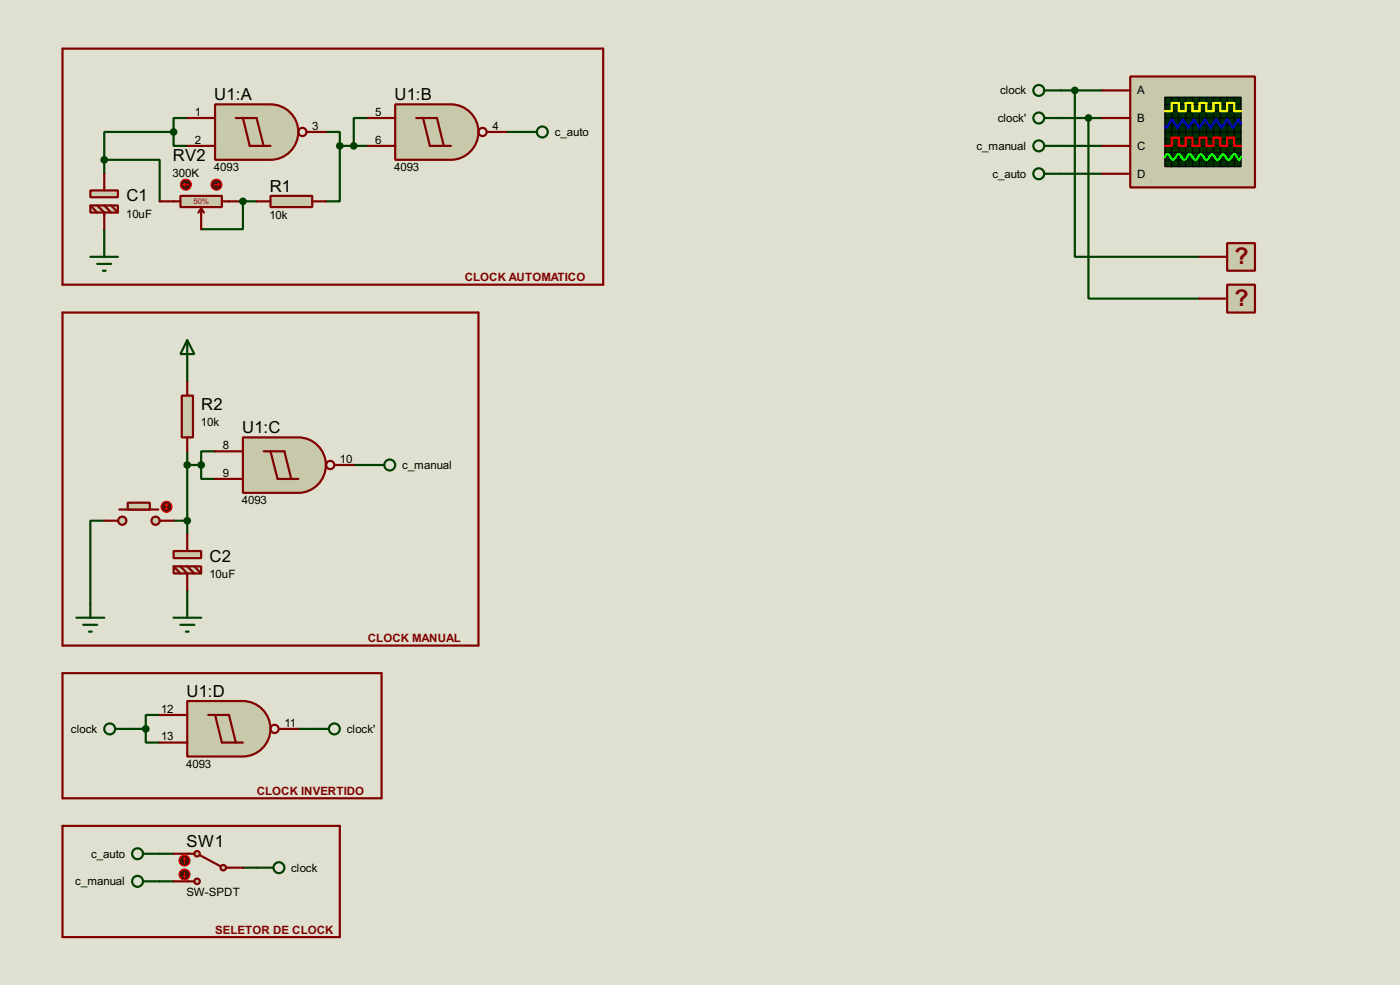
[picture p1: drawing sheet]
<svg xmlns="http://www.w3.org/2000/svg" width="256mm" height="180mm" viewBox="0 0 256 180" stroke-linecap="round" stroke-linejoin="round" font-family="sans-serif">
<path d="M0 0h256.5v180.3h-256.5z" fill="#e0e0d0"/>
<g fill="none" stroke="#004000" stroke-width=".4">
<path d="M19.1 29.3h10.2v7.6M19.1 29.3v2.5M31.8 24.2v2.5h2.5M31.8 24.2h-12.7v5.1M34.3 21.6h-2.5v2.6M44.5 36.9h2.5M59.7 24.2h2.6v2.5M62.3 26.7v10.2h-2.6M62.3 26.7h5.1M67.4 21.6h-2.6v5.1M92.8 24.2h2.5M19.1 42v2.5"/>
<path d="M34.3 67.4v2.5M19.1 95.3h-2.5v15.2M31.8 95.3h2.5M34.3 82.6v15.2M34.3 85.1h2.6M36.9 85.1v2.6h2.5M39.4 82.6h-2.5v2.5M64.8 85.1h2.6M34.3 108v2.5M29.3 156.3h2.5M29.3 161.3h2.5"/>
</g>
<circle cx="44.5" cy="36.9" r=".2" fill="#004000"/>
<path d="M194.4 16.6h7.6M196.9 16.6v30.4h22.9M44.5 36.9v5.1h-7.6M194.4 26.7h7.6M194.4 31.8h7.6M194.4 21.6h7.6M199.4 21.6v33.1h20.4M24.2 133.4h2.5M26.7 133.4v2.5h2.6M29.3 130.9h-2.6v2.5M54.7 133.4h2.5M44.5 158.8h2.5" fill="none" stroke="#004000" stroke-width=".4"/>
<path d="M39.4 19.1h10.2a5.1 5.1 0 0 1 5.1 5.1 5.1 5.1 0 0 1-5.1 5.1h-10.2z" fill-rule="evenodd" fill="#c8c8aa" stroke="#800000" stroke-width=".4"/>
<g fill="none" stroke="#800000" stroke-width=".4">
<path d="M34.3 21.6h5.1M34.3 26.7h5.1M43.2 21.6h3.8l1.3 5.1M44.5 21.6l1.3 5.1h3.8M56.2 24.2h3.5"/>
<circle cx="55.4" cy="24.2" r=".75"/>
</g>
<path d="M72.4 19.1h10.2a5.1 5.1 0 0 1 5.1 5.1 5.1 5.1 0 0 1-5.1 5.1h-10.2z" fill-rule="evenodd" fill="#c8c8aa" stroke="#800000" stroke-width=".4"/>
<g fill="none" stroke="#800000" stroke-width=".4">
<path d="M67.4 21.6h5M67.4 26.7h5M76.3 21.6h3.8l1.2 5.1M77.5 21.6l1.3 5.1h3.8M89.2 24.2h3.6"/>
<circle cx="88.4" cy="24.2" r=".75"/>
</g>
<g fill="#004000" stroke="#004000" stroke-width=".4">
<circle cx="64.8" cy="26.7" r=".5"/>
<circle cx="62.2" cy="26.7" r=".5"/>
</g>
<path d="M16.6 47h5M17.8 48.3h2.6M18.9 49.6h.5M19.1 44.5v2.5" fill="none" stroke="#004000" stroke-width=".4"/>
<path d="M49.6 35.9h7.6v2h-7.6z" fill="#c8c8aa" stroke="#800000" stroke-width=".4"/>
<path d="M47 36.9h2.6M57.2 36.9h2.5" fill="none" stroke="#800000" stroke-width=".4"/>
<g fill="#004000" stroke="#004000" stroke-width=".4">
<circle cx="31.8" cy="24.2" r=".5"/>
<circle cx="19.1" cy="29.3" r=".5"/>
</g>
<path d="M44.5 80.1h10.2a5.1 5.1 0 0 1 5 5 5.1 5.1 0 0 1-5 5.1h-10.2z" fill-rule="evenodd" fill="#c8c8aa" stroke="#800000" stroke-width=".4"/>
<g fill="none" stroke="#800000" stroke-width=".4">
<path d="M39.4 82.6h5.1M39.4 87.7h5.1M48.3 82.6h3.8l1.3 5.1M49.6 82.6l1.3 5.1h3.8M61.3 85.1h3.5"/>
<circle cx="60.5" cy="85.1" r=".75"/>
</g>
<g fill="#c8c8aa" stroke="#800000" stroke-width=".4">
<circle cx="28.5" cy="95.3" r=".75"/>
<circle cx="22.4" cy="95.3" r=".75"/>
</g>
<path d="M21.9 93.3h7.1" fill="none" stroke="#800000" stroke-width=".4"/>
<path d="M23.4 92h4.1v1.3h-4.1z" fill="#c8c8aa" stroke="#800000" stroke-width=".4"/>
<path d="M19.1 95.3h2.5M29.3 95.3h2.5" fill="none" stroke="#800000" stroke-width=".4"/>
<circle cx="30.5" cy="92.8" r="1" fill="#400000" stroke="#f00" stroke-width=".2"/>
<path d="M30.3 93l.2 .3M30.5 92.3v1M30.5 92.3l-.2 .2M30.5 92.3l.3 .2M30.8 93l-.3 .3" fill="none" stroke="#f00" stroke-width=".2"/>
<circle cx="36.8" cy="85.1" r=".5" fill="#004000" stroke="#004000" stroke-width=".4"/>
<g fill="#c8c8aa" stroke="#800000" stroke-width=".4">
<path d="M31.8 100.9h5.1v1.3h-5.1z"/>
<path d="M31.8 103.7h5.1v1.3h-5.1z"/>
</g>
<path d="M34.3 97.8v3.1M31.8 103.7l1.3 1.3M33.1 103.7l1.2 1.3v3M34.3 103.7l1.3 1.3M35.6 103.7l1.3 1.3" fill="none" stroke="#800000" stroke-width=".4"/>
<circle cx="34.3" cy="95.3" r=".5" fill="#004000" stroke="#004000" stroke-width=".4"/>
<path d="M14 113.1h5.1M15.3 114.4h2.5M16.3 115.6h.5M16.6 110.5v2.6M31.8 113.1h5.1M33.1 114.4h2.5M34.1 115.6h.5M34.3 110.5v2.6" fill="none" stroke="#004000" stroke-width=".4"/>
<path d="M33.3 72.4h2.1v7.7h-2.1z" fill="#c8c8aa" stroke="#800000" stroke-width=".4"/>
<path d="M34.3 69.9v2.5M34.3 80.1v2.5" fill="none" stroke="#800000" stroke-width=".4"/>
<circle cx="34.3" cy="85.1" r=".5" fill="#004000" stroke="#004000" stroke-width=".4"/>
<g fill="none" stroke="#004000" stroke-width=".4">
<path d="M95.3 24.2h3.1M34.3 62.3l1.3 2.5h-2.5zM34.3 62.3v5.1M67.4 85.1h3"/>
<circle cx="99.3" cy="24.2" r="1"/>
<circle cx="71.4" cy="85.1" r="1"/>
</g>
<circle cx="40.9" cy="158.8" r=".5" fill="#c8c8aa" stroke="#800000" stroke-width=".4"/>
<path d="M41.5 158.8h.5" fill="none" stroke="#800000" stroke-width=".4"/>
<circle cx="36.1" cy="161.3" r=".5" fill="#c8c8aa" stroke="#800000" stroke-width=".4"/>
<path d="M36.6 156.5l3.8 2.1M34.3 161.3h1.3" fill="none" stroke="#800000" stroke-width=".4"/>
<circle cx="36.1" cy="156.3" r=".5" fill="#c8c8aa" stroke="#800000" stroke-width=".4"/>
<path d="M31.8 156.3h3.8M42 158.8h2.5M31.8 161.3h2.5" fill="none" stroke="#800000" stroke-width=".4"/>
<circle cx="33.8" cy="157.5" r="1" fill="#400000" stroke="#f00" stroke-width=".2"/>
<path d="M33.8 157l.3 .3M33.8 157l-.2 .3M33.8 157v1" fill="none" stroke="#f00" stroke-width=".2"/>
<circle cx="33.8" cy="160.1" r="1" fill="#400000" stroke="#f00" stroke-width=".2"/>
<path d="M33.8 159.6v1M33.6 160.3l.2 .3M34.1 160.3l-.3 .3" fill="none" stroke="#f00" stroke-width=".2"/>
<g fill="none" stroke="#004000" stroke-width=".4">
<path d="M26.2 156.3h3.1M26.2 161.3h3.1"/>
<circle cx="25.2" cy="156.3" r="1"/>
<circle cx="25.2" cy="161.3" r="1"/>
</g>
<g fill="#c8c8aa" stroke="#800000" stroke-width=".4">
<path d="M16.6 34.9h5v1.2h-5z"/>
<path d="M16.6 37.6h5v1.3h-5z"/>
</g>
<path d="M16.6 37.6l1.2 1.3M17.8 37.6l1.3 1.3v3.1M19.1 31.8v3.1M19.1 37.6l1.3 1.3M20.4 37.6l1.2 1.3" fill="none" stroke="#800000" stroke-width=".4"/>
<path d="M33.1 35.9h7.6v2h-7.6z" fill="#c8c8aa" stroke="#800000" stroke-width=".4"/>
<path d="M29.3 36.9h3.8M36.9 38.2l-.5 .7M36.9 38.2l.5 .7M36.9 38.2v3.8M40.7 36.9h3.8" fill="none" stroke="#800000" stroke-width=".4"/>
<circle cx="39.6" cy="33.8" r="1" fill="#400000" stroke="#f00" stroke-width=".2"/>
<path d="M39.2 33.8h1M39.9 33.6l.3 .2M40.2 33.8l-.3 .3" fill="none" stroke="#f00" stroke-width=".2"/>
<circle cx="34" cy="33.8" r="1" fill="#400000" stroke="#f00" stroke-width=".2"/>
<path d="M33.6 33.8l.2 .3M33.6 33.8h1M33.8 33.6l-.2 .2" fill="none" stroke="#f00" stroke-width=".2"/>
<circle cx="44.5" cy="36.9" r=".5" fill="#004000" stroke="#004000" stroke-width=".4"/>
<path d="M11.5 8.9h99v43.2h-99zM11.5 57.2h76.2v61h-76.2zM11.5 151.2h50.8v20.3h-50.8z" fill="none" stroke="#800000" stroke-width=".4"/>
<g fill="none" stroke="#004000" stroke-width=".4">
<path d="M47 158.8h3.1"/>
<circle cx="51.1" cy="158.8" r="1"/>
</g>
<path d="M207.1 14h22.8v20.3h-22.8z" fill="#c8c8aa" stroke="#800000" stroke-width=".4"/>
<path d="M213.4 17.8h14v12.7h-14z" fill="#003000" stroke="#000" stroke-width=".25"/>
<g fill="none" stroke="#000" stroke-width=".18">
<path d="M213.4 19.1h14M214.7 17.8v12.7M216 17.8v12.7M217.2 17.8v12.7M218.5 17.8v12.7M219.8 17.8v12.7M221 17.8v12.7M222.3 17.8v12.7M223.6 17.8v12.7M224.8 17.8v12.7M226.1 17.8v12.7M213.4 21.6h14"/>
<path d="M213.4 20.4h14M213.4 22.9h14M213.4 25.5h14M213.4 26.7h14M213.4 28h14M213.4 29.3h14M213.4 24.2h14"/>
</g>
<path d="M213.4 20.4h1.3v-1.5h1.3v1.5h1.2v-1.5h1.3v1.5h1.3v-1.5h1.2v1.5h1.3v-1.5h1.3v1.5h1.2v-1.5h1.3v1.5h1.3" fill="none" stroke="#ff0" stroke-width=".4"/>
<path d="M213.4 26.7h1.3v-1.5h1.3v1.5h1.2v-1.5h1.3v1.5h1.3v-1.5h1.2v1.5h1.3v-1.5h1.3v1.5h1.2v-1.5h1.3v1.5h1.3" fill="none" stroke="#f00" stroke-width=".4"/>
<path d="M227.4 22.7l-.5-.8-1 1.5-1.1-1.5-1 1.5-1-1.5-1 1.5-1-1.5-1 1.5-1.1-1.5-1 1.5-1-1.5-1 1.5-1-1.5-1 1.5-.3-.2" fill="none" stroke="#00f" stroke-width=".4"/>
<path d="M213.4 28.8l.2-.5 .3-.1 .3 .1 .5 .8 .2 .2 .3-.2 .5-.8 .3-.1 .2 .1 .5 .8 .3 .2 .2-.2 .5-.8 .3-.1 .2 .1 .3 .5a.54 .54 0 0 0 .7 .3l.5-.8 .3-.1 .3 .1 .4 .8 .3 .2 .3-.2 .5-.8 .3-.1 .2 .1 .5 .8 .3 .2 .2-.2 .5-.8 .3-.1 .2 .1 .5 .8a.6 .6 0 0 0 .9-.5l.4-.4 .3 .1 .4 .8 .3 .2 .3-.5" fill="none" stroke="#0f0" stroke-width=".4"/>
<path d="M202 16.6h5.1M202 21.6h5.1M202 26.7h5.1M202 31.8h5.1" fill="none" stroke="#800000" stroke-width=".4"/>
<g fill="none" stroke="#004000" stroke-width=".4">
<path d="M191.3 16.6h3.1M191.3 26.7h3.1M191.3 31.8h3.1"/>
<circle cx="190.3" cy="16.6" r="1"/>
<circle cx="190.3" cy="31.8" r="1"/>
<circle cx="190.3" cy="26.7" r="1"/>
</g>
<path d="M34.3 128.3h10.2a5.1 5.1 0 0 1 5.1 5.1 5.1 5.1 0 0 1-5.1 5.1h-10.2z" fill-rule="evenodd" fill="#c8c8aa" stroke="#800000" stroke-width=".4"/>
<g fill="none" stroke="#800000" stroke-width=".4">
<path d="M11.5 123.2h58.4v22.9h-58.4zM29.3 130.9h5M29.3 135.9h5M38.2 130.9h3.8l1.2 5M39.4 130.9l1.3 5h3.8M51.1 133.4h3.6"/>
<circle cx="50.3" cy="133.4" r=".75"/>
</g>
<g fill="none" stroke="#004000" stroke-width=".4">
<path d="M191.3 21.6h3.1M21.1 133.4h3.1M57.2 133.4h3.1"/>
<circle cx="190.3" cy="21.6" r="1"/>
<circle cx="20.1" cy="133.4" r="1"/>
<circle cx="61.2" cy="133.4" r="1"/>
</g>
<circle cx="26.7" cy="133.4" r=".5" fill="#004000" stroke="#004000" stroke-width=".4"/>
<path d="M224.8 44.5h5.1v5.1h-5.1z" fill-rule="evenodd" fill="#c8c8aa" stroke="#800000" stroke-width=".4"/>
<path d="M219.8 47h5" fill="none" stroke="#800000" stroke-width=".4"/>
<path d="M224.8 52.1h5.1v5.1h-5.1z" fill-rule="evenodd" fill="#c8c8aa" stroke="#800000" stroke-width=".4"/>
<path d="M219.8 54.7h5" fill="none" stroke="#800000" stroke-width=".4"/>
<g fill="#004000" stroke="#004000" stroke-width=".4">
<circle cx="196.9" cy="16.6" r=".5"/>
<circle cx="199.4" cy="21.6" r=".5"/>
</g>
<g font-size="4.8" fill="#800000">
<text x="226.2" y="48.3">?</text>
<text x="226.2" y="56">?</text>
</g>
<g font-size="3.4">
<text x="39.3" y="18.3">U1:A</text>
<text x="72.3" y="18.3">U1:B</text>
<text x="31.7" y="29.5">RV2</text>
<text x="49.4" y="35.1">R1</text>
<text x="23.2" y="36.9">C1</text>
<text x="36.9" y="75">R2</text>
<text x="44.4" y="79.3">U1:C</text>
<text x="38.4" y="102.9">C2</text>
<text x="34.2" y="127.5">U1:D</text>
<text x="34.2" y="155">SW1</text>
</g>
<g font-size="2.4">
<text x="183.2" y="17.3">clock</text>
<text x="208.3" y="17.3">A</text>
<text x="35.7" y="21.2">1</text>
<text x="57.2" y="23.8">3</text>
<text x="68.8" y="21.2">5</text>
<text x="90.2" y="23.8">4</text>
<text x="182.8" y="22.3">clock'</text>
<text x="208.3" y="22.3">B</text>
<text x="35.7" y="26.3">2</text>
<text x="68.8" y="26.3">6</text>
<text x="101.7" y="24.9">c_auto</text>
<text x="178.9" y="27.4">c_manual</text>
<text x="208.3" y="27.4">C</text>
<text x="31.6" y="32.5">300K</text>
<text x="39.2" y="31.4">4093</text>
<text x="72.2" y="31.4">4093</text>
<text x="181.8" y="32.5">c_auto</text>
<text x="208.3" y="32.5">D</text>
<text x="23.1" y="39.9">10uF</text>
<text x="49.4" y="40">10k</text>
<text x="36.8" y="78">10k</text>
<text x="40.8" y="82.2">8</text>
<text x="40.8" y="87.3">9</text>
<text x="62.3" y="84.7">10</text>
<text x="73.7" y="85.8">c_manual</text>
<text x="44.3" y="92.3">4093</text>
<text x="38.4" y="105.9">10uF</text>
<text x="29.5" y="130.5">12</text>
<text x="13" y="134.1">clock</text>
<text x="29.5" y="135.5">13</text>
<text x="52.1" y="133">11</text>
<text x="63.6" y="134.1">clock'</text>
<text x="34.1" y="140.6">4093</text>
<text x="16.7" y="157">c_auto</text>
<text x="53.4" y="159.5">clock</text>
<text x="13.8" y="162">c_manual</text>
<text x="34.1" y="164">SW-SPDT</text>
</g>
<g font-size="2.4" fill="#800000">
<text x="85.1" y="51.5">CLOCK AUTOMATICO</text>
<text x="67.4" y="117.5">CLOCK MANUAL</text>
<text x="47" y="145.5">CLOCK INVERTIDO</text>
<text x="39.4" y="170.9">SELETOR DE CLOCK</text>
</g>
<text font-size="1.6" fill="#c00000" x="35.5" y="37.4">50%</text>
</svg>
